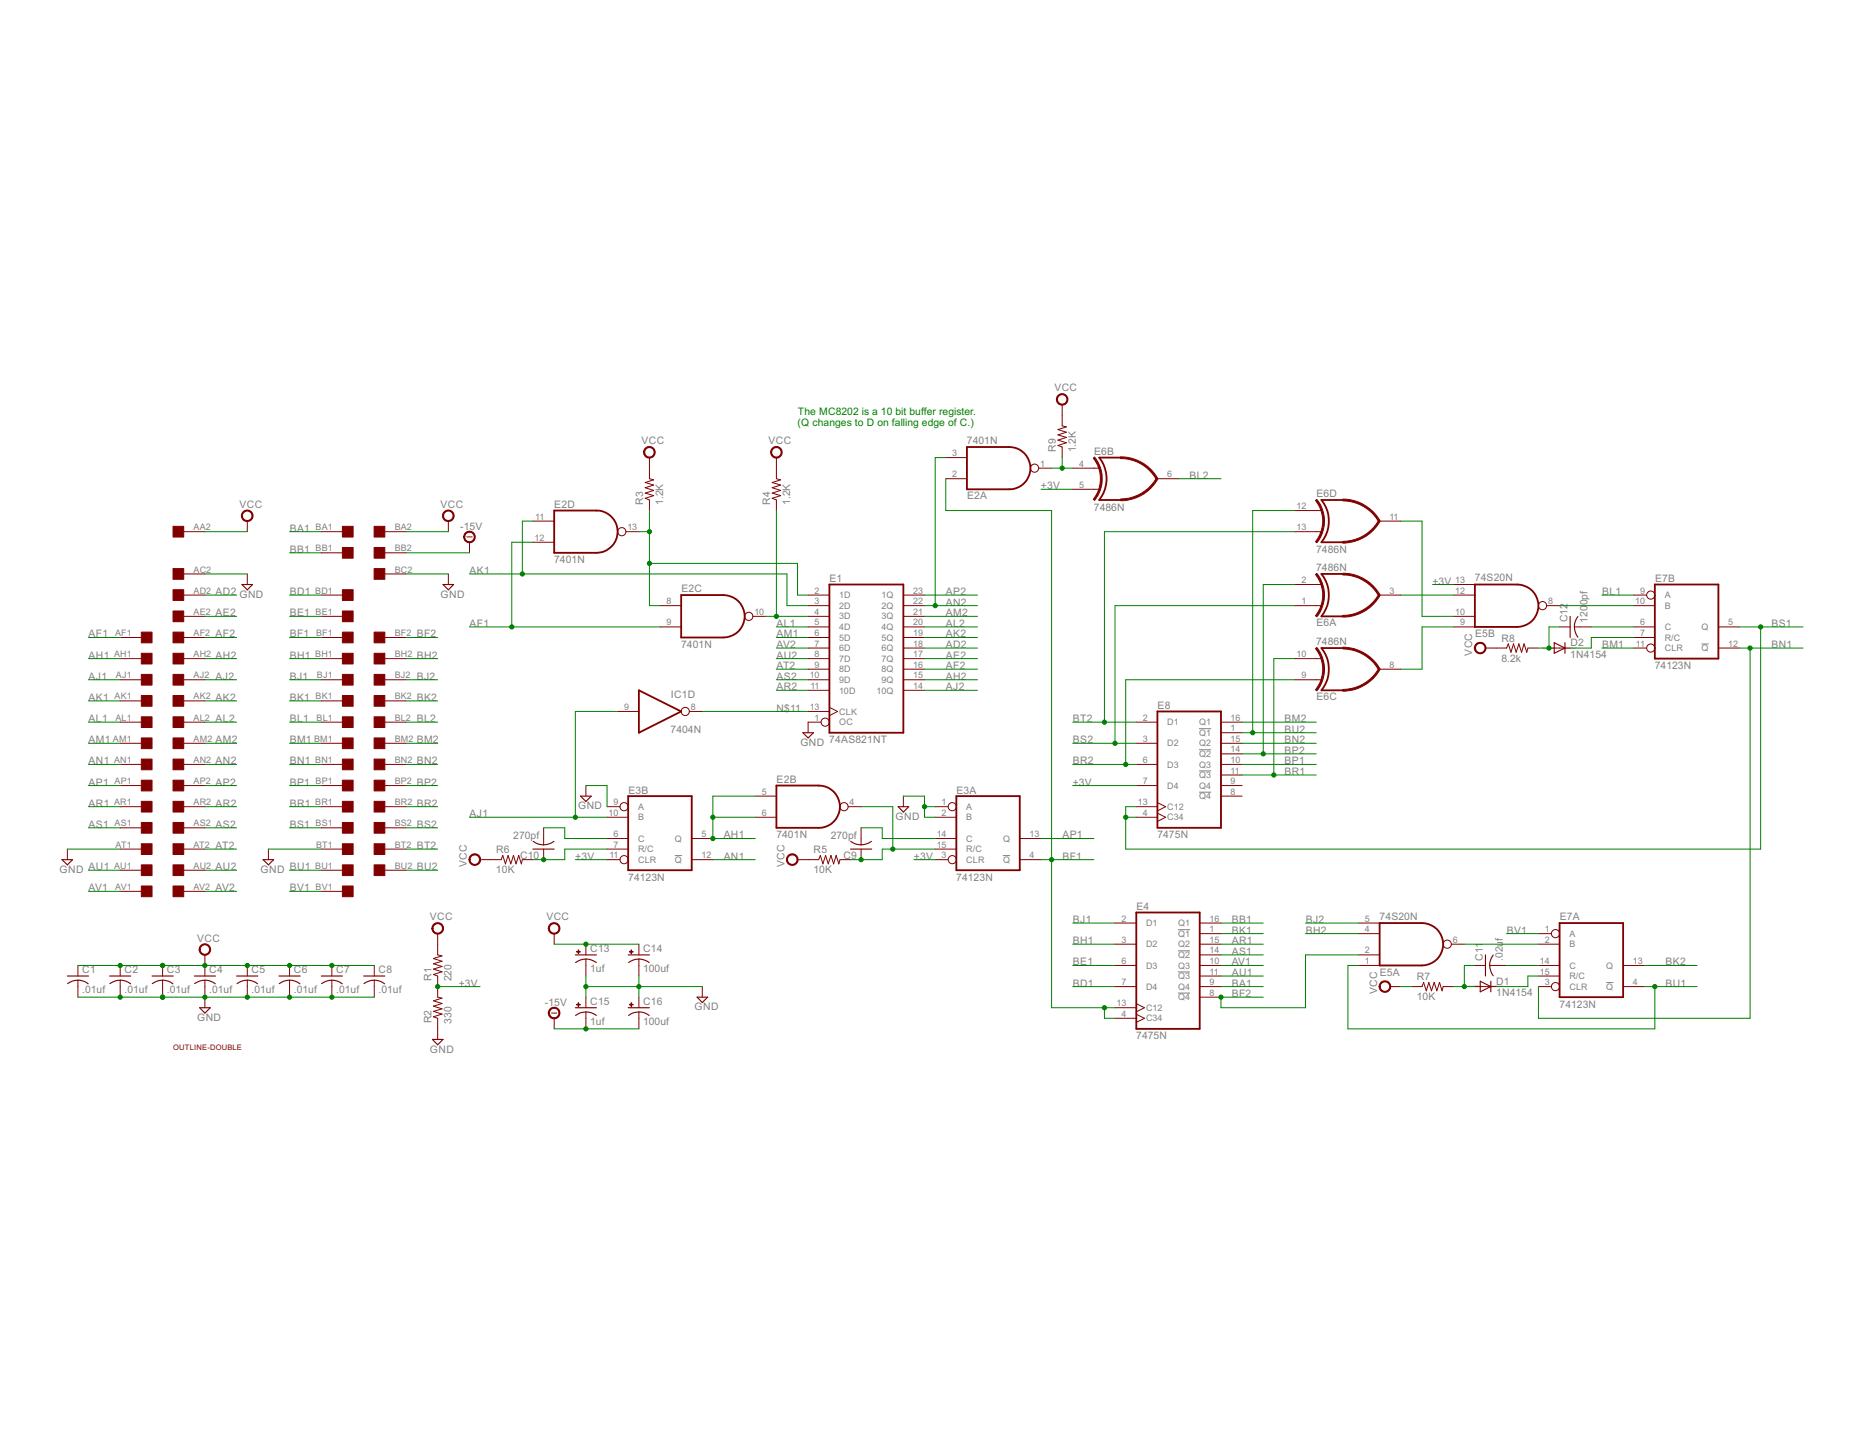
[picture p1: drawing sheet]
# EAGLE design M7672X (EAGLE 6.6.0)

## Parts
C1  .01uf  C-US050-025X075  [C050-025X075]
C2  .01uf  C-US050-025X075  [C050-025X075]
C3  .01uf  C-US050-025X075  [C050-025X075]
C4  .01uf  C-US050-025X075  [C050-025X075]
C5  .01uf  C-US050-025X075  [C050-025X075]
C6  .01uf  C-US050-025X075  [C050-025X075]
C7  .01uf  C-US050-025X075  [C050-025X075]
C8  .01uf  C-US050-025X075  [C050-025X075]
C9  270pf  C-US050-025X075  [C050-025X075]
C10  270pf  C-US050-025X075  [C050-025X075]
C11  .02uf  C-US050-025X075  [C050-025X075]
C12  1200pf  C-US050-025X075  [C050-025X075]
C13  1uf  CPOL-USE30-10AXIAL  [E30-10]
C14  100uf  CPOL-USE30-10AXIAL  [E30-10]
C15  1uf  CPOL-USE30-10AXIAL  [E30-10]
C16  100uf  CPOL-USE30-10AXIAL  [E30-10]
D1  1N4154  1N4148DO35-10  [DO35-10]
D2  1N4154  1N4148DO35-10  [DO35-10]
E1  74AS821NT  [DIL24-6]
E2  7401N  74LS01N  [DIL14]
E3  74123N  [DIL16]
E4  7475N  [DIL16]
E5  74S20N  [DIL14]
E6  7486N  [DIL14]
E7  74123N  [DIL16]
E8  7475N  [DIL16]
EDGE  DOUBLE  [EDGE-CON4]
IC1  7404N  [DIL14]
R1  220  R-US_0207/10  [0207/10]
R2  330  R-US_0207/10  [0207/10]
R3  1.2K  R-US_0207/10  [0207/10]
R4  1.2K  R-US_0207/10  [0207/10]
R5  10K  R-US_0207/10  [0207/10]
R6  10K  R-US_0207/10  [0207/10]
R7  10K  R-US_0207/10  [0207/10]
R8  8.2k  R-US_0207/10  [0207/10]
R9  1.2K  R-US_0207/10  [0207/10]
U$2  OUTLINE-DOUBLE  [DOUBLE]

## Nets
+3V: E3.3(A:CLR) E3.11(B:CLR) E5.13(B:I3) E6.5(B:I1) E8.7(D4) R1.1 R2.2
-15V: C15.- C16.- EDGE.BB2
AD2: E1.18(6Q) EDGE.AD2
AE2: E1.17(7Q) EDGE.AE2
AF1: E2.9(C:I1) E2.12(D:I1) EDGE.AF1
AF2: E1.16(8Q) EDGE.AF2
AH1: E2.5(B:I0) E2.6(B:I1) E3.5(B:Q) EDGE.AH1
AH2: E1.15(9Q) EDGE.AH2
AJ1: E3.10(B:B) EDGE.AJ1 IC1.9(D:I)
AJ2: E1.14(10Q) EDGE.AJ2
AK1: E1.3(2D) E2.11(D:I0) EDGE.AK1
AK2: E1.19(5Q) EDGE.AK2
AL1: E1.5(4D) EDGE.AL1
AL2: E1.20(4Q) EDGE.AL2
AM1: E1.6(5D) EDGE.AM1
AM2: E1.21(3Q) EDGE.AM2
AN1: E3.12(B:!Q) EDGE.AN1
AN2: E1.22(2Q) E2.3(A:I1) EDGE.AN2
AP1: E3.13(A:Q) EDGE.AP1
AP2: E1.23(1Q) EDGE.AP2
AR1: E4.15(Q2) EDGE.AR1
AR2: E1.11(10D) EDGE.AR2
AS1: E4.14(!Q2) EDGE.AS1
AS2: E1.10(9D) EDGE.AS2
AT2: E1.9(8D) EDGE.AT2
AU1: E4.11(!Q3) EDGE.AU1
AU2: E1.8(7D) EDGE.AU2
AV1: E4.10(Q3) EDGE.AV1
AV2: E1.7(6D) EDGE.AV2
BA1: E4.9(Q4) EDGE.BA1
BB1: E4.16(Q1) EDGE.BB1
BD1: E4.7(D4) EDGE.BD1
BE1: E4.6(D3) EDGE.BE1
BF1: E2.2(A:I0) E3.4(A:!Q) E4.4(C34) E4.13(C12) EDGE.BF1
BF2: E4.8(!Q4) E5.2(A:I1) EDGE.BF2
BH1: E4.3(D2) EDGE.BH1
BH2: E5.4(A:I2) EDGE.BH2
BJ1: E4.2(D1) EDGE.BJ1
BJ2: E5.5(A:I3) EDGE.BJ2
BK1: E4.1(!Q1) EDGE.BK1
BK2: E7.13(A:Q) EDGE.BK2
BL1: E7.9(B:A) EDGE.BL1
BL2: E6.6(B:O) EDGE.BL2
BM1: E7.11(B:CLR) EDGE.BM1
BM2: E8.16(Q1) EDGE.BM2
BN1: E7.3(A:CLR) E7.12(B:!Q) EDGE.BN1
BN2: E8.15(Q2) EDGE.BN2
BP1: E8.10(Q3) EDGE.BP1
BP2: E6.2(A:I1) E8.14(!Q2) EDGE.BP2
BR1: E6.10(C:I1) E8.11(!Q3) EDGE.BR1
BR2: E6.9(C:I0) E8.6(D3) EDGE.BR2
BS1: E7.5(B:Q) E8.4(C34) E8.13(C12) EDGE.BS1
BS2: E6.1(A:I0) E8.3(D2) EDGE.BS2
BT2: E6.13(D:I1) E8.2(D1) EDGE.BT2
BU1: E5.1(A:I0) E7.4(A:!Q) EDGE.BU1
BU2: E6.12(D:I0) E8.1(!Q1) EDGE.BU2
BV1: E7.1(A:A) EDGE.BV1
GND [power]: C1.2 C2.2 C3.2 C4.2 C5.2 C6.2 C7.2 C8.2 C13.- C14.- C15.+ C16.+ E1.1(OC) E3.1(A:A) E3.2(A:B) E3.9(B:A) EDGE.AC2 EDGE.AT1 EDGE.BC2 EDGE.BT1 R2.1
N$1: E1.2(1D) E2.8(C:I0) E2.13(D:O) R3.1
N$2: E1.4(3D) E2.10(C:O) R4.1
N$3: E2.1(A:O) E6.4(B:I0) R9.1
N$4: E5.12(B:I2) E6.3(A:O)
N$5: C10.1 E3.7(B:R/C) R6.2
N$6: C10.2 E3.6(B:C)
N$7: C9.1 E2.4(B:O) E3.15(A:R/C) R5.2
N$8: C9.2 E3.14(A:C)
N$9: E5.10(B:I1) E6.11(D:O)
N$10: E5.9(B:I0) E6.8(C:O)
N$11: E1.13(CLK) IC1.8(D:O)
N$12: E5.6(A:O) E7.2(A:B)
N$13: D1.C E7.15(A:R/C)
N$14: C11.2 E7.14(A:C)
N$15: C11.1 D1.A R7.2
N$16: E5.8(B:O) E7.10(B:B)
N$17: D2.C E7.7(B:R/C)
N$18: C12.2 E7.6(B:C)
N$19: C12.1 D2.A R8.2
VCC [power]: C1.1 C2.1 C3.1 C4.1 C5.1 C6.1 C7.1 C8.1 C13.+ C14.+ EDGE.AA2 EDGE.BA2 R1.2 R3.2 R4.2 R5.1 R6.1 R7.1 R8.1 R9.2
Unconnected: E8.8(!Q4) E8.9(Q4) EDGE.AA1 EDGE.AB1 EDGE.AB2 EDGE.AC1 EDGE.AD1 EDGE.AE1 EDGE.BC1 EDGE.BD2 EDGE.BE2 EDGE.BV2 IC1.1(A:I) IC1.2(A:O) IC1.3(B:I) IC1.4(B:O) IC1.5(C:I) IC1.6(C:O) IC1.10(E:O) IC1.11(E:I) IC1.12(F:O) IC1.13(F:I)

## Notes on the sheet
- The MC8202 is a 10 bit buffer register.
- (Q changes to D on falling edge of C.)

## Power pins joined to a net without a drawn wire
GND: E1.12(GND) E2.7(P:GND) E3.8(P:GND) E4.12(GND) E5.7(P:GND) E6.7(P:GND) E7.8(P:GND) E8.12(GND) IC1.7(P:GND)
VCC: E1.24(VCC) E2.14(P:VCC) E3.16(P:VCC) E4.5(VCC) E5.14(P:VCC) E6.14(P:VCC) E7.16(P:VCC) E8.5(VCC) IC1.14(P:VCC)
